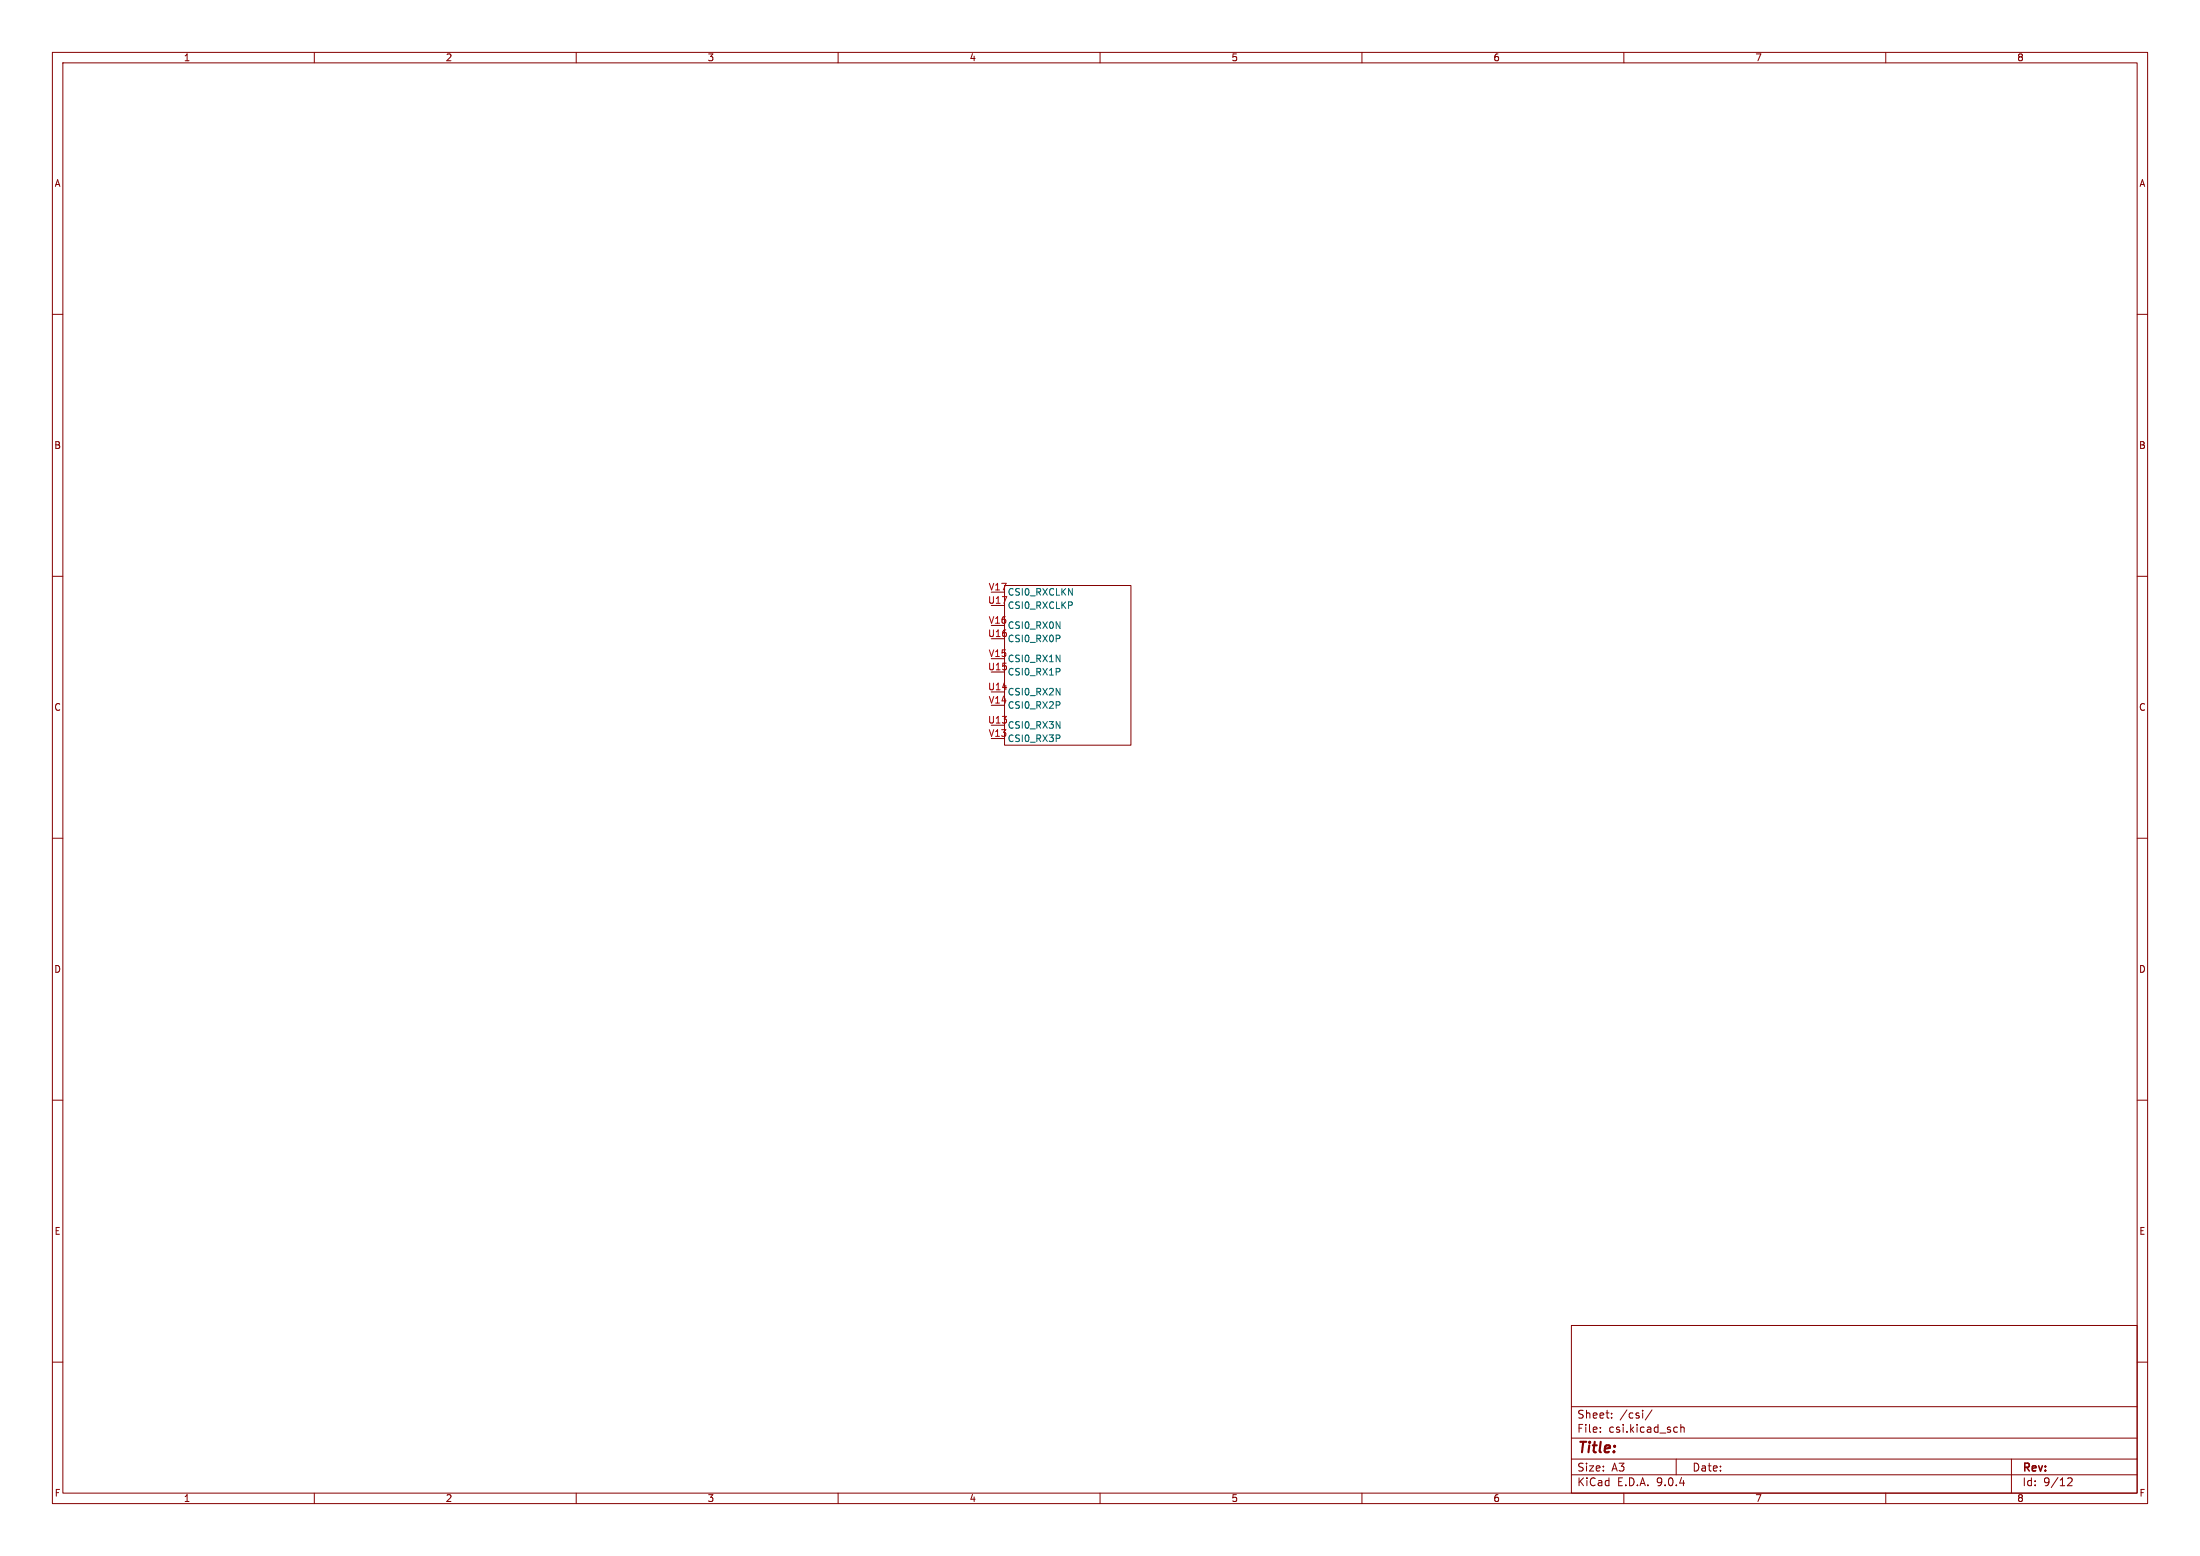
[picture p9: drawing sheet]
<svg xmlns="http://www.w3.org/2000/svg" width="420mm" height="297mm" viewBox="0 0 420 297" stroke-linecap="round" stroke-linejoin="round" font-family="sans-serif">
<g fill="none" stroke="#840000" stroke-width=".19">
<path d="M10 10h400v277h-400zM12 12h396v273h-396zM60 10v2M110 10v2M160 10v2M210 10v2M260 10v2M310 10v2M360 10v2M10 60h2M408 60h2M10 110h2"/>
<path d="M191.8 111.8h24.1v30.4h-24.1zM408 110h2M10 160h2M408 160h2M10 210h2M408 210h2M300 253h108v32h-108zM10 260h2M300 278.5h108M300 274.5h108M300 268.5h108M305.5 273.2v.2"/>
<path d="M305.5 272.5v.1M307.7 270.5v.2M307.7 269.8v.1M315.4 269.1l-1.3 1.9M320 278.5v3M320.1 272.4l.1 .1M320.2 273.3l-.1 .1M320.9 271.9v1.5M320.9 272.5l.2-.1 .3 .1 .1 .9M384 278.5v6.5M408 260h2M60 285v2"/>
<path d="M110 285v2M160 285v2M210 285v2M260 285v2M300 281.5h108M310 285v2M360 285v2M394.7 282.2l.6-.1 .2 .1 .1 .3-.9 1.1h.9"/>
</g>
<path d="M202.3 121.4v.4M202.3 127.7v.4M202.3 134.1v.4M202.3 140.4v.4" fill="none" stroke="#006464" stroke-width=".19"/>
<text font-size="2.8" fill="#840000" x="301" y="277.9">Title:</text>
<g font-size="2.1" fill="#840000">
<text x="301" y="273.7">File:</text>
<text x="301" y="271">Sheet:</text>
<text x="307.1" y="273.7">csi.kicad_sch</text>
<text x="309.2" y="271">/csi/</text>
<text x="301" y="281.1">Size:</text>
<text x="307.6" y="281.1">A3</text>
<text x="323" y="281.1">Date:</text>
<text x="386" y="281.3">Rev:</text>
<text x="301" y="283.9">KiCad</text>
<text x="308.7" y="283.9">E.D.A.</text>
<text x="316.3" y="283.9">9.0.4</text>
<text x="386" y="283.9">Id:</text>
<text x="390.1" y="283.9">9/12</text>
</g>
<g font-size="1.8" fill="#840000">
<text x="35" y="11.9">1</text>
<text x="85" y="11.9">2</text>
<text x="135" y="11.9">3</text>
<text x="185" y="11.9">4</text>
<text x="235" y="11.9">5</text>
<text x="285" y="11.9">6</text>
<text x="335" y="11.9">7</text>
<text x="385" y="11.9">8</text>
<text x="10.3" y="35.9">A</text>
<text x="408.3" y="35.9">A</text>
<text x="10.3" y="85.9">B</text>
<text x="408.2" y="85.9">B</text>
<text x="10.3" y="135.9">C</text>
<text x="408.2" y="135.9">C</text>
<text x="10.3" y="185.9">D</text>
<text x="408.2" y="185.9">D</text>
<text x="10.3" y="235.9">E</text>
<text x="408.3" y="235.9">E</text>
<text x="10.3" y="285.9">F</text>
<text x="35" y="286.9">1</text>
<text x="85" y="286.9">2</text>
<text x="135" y="286.9">3</text>
<text x="185" y="286.9">4</text>
<text x="235" y="286.9">5</text>
<text x="285" y="286.9">6</text>
<text x="335" y="286.9">7</text>
<text x="385" y="286.9">8</text>
<text x="408.3" y="285.9">F</text>
</g>
<g font-size="1.8" fill="#a90000">
<text x="188.6" y="112.8">V17</text>
<text x="188.5" y="115.3">U17</text>
<text x="188.6" y="119.1">V16</text>
<text x="188.5" y="121.7">U16</text>
<text x="188.6" y="125.5">V15</text>
<text x="188.5" y="128">U15</text>
<text x="188.5" y="131.8">U14</text>
<text x="188.6" y="134.4">V14</text>
<text x="188.5" y="138.2">U13</text>
<text x="188.6" y="140.7">V13</text>
</g>
<g font-size="1.8" fill="#006464">
<text x="192.3" y="113.9">CSI0_RXCLKN</text>
<text x="192.3" y="116.4">CSI0_RXCLKP</text>
<text x="192.3" y="120.2">CSI0_RX0N</text>
<text x="192.3" y="122.8">CSI0_RX0P</text>
<text x="192.3" y="126.6">CSI0_RX1N</text>
<text x="192.3" y="129.1">CSI0_RX1P</text>
<text x="192.3" y="132.9">CSI0_RX2N</text>
<text x="192.3" y="135.5">CSI0_RX2P</text>
<text x="192.3" y="139.3">CSI0_RX3N</text>
<text x="192.3" y="141.8">CSI0_RX3P</text>
</g>
</svg>
